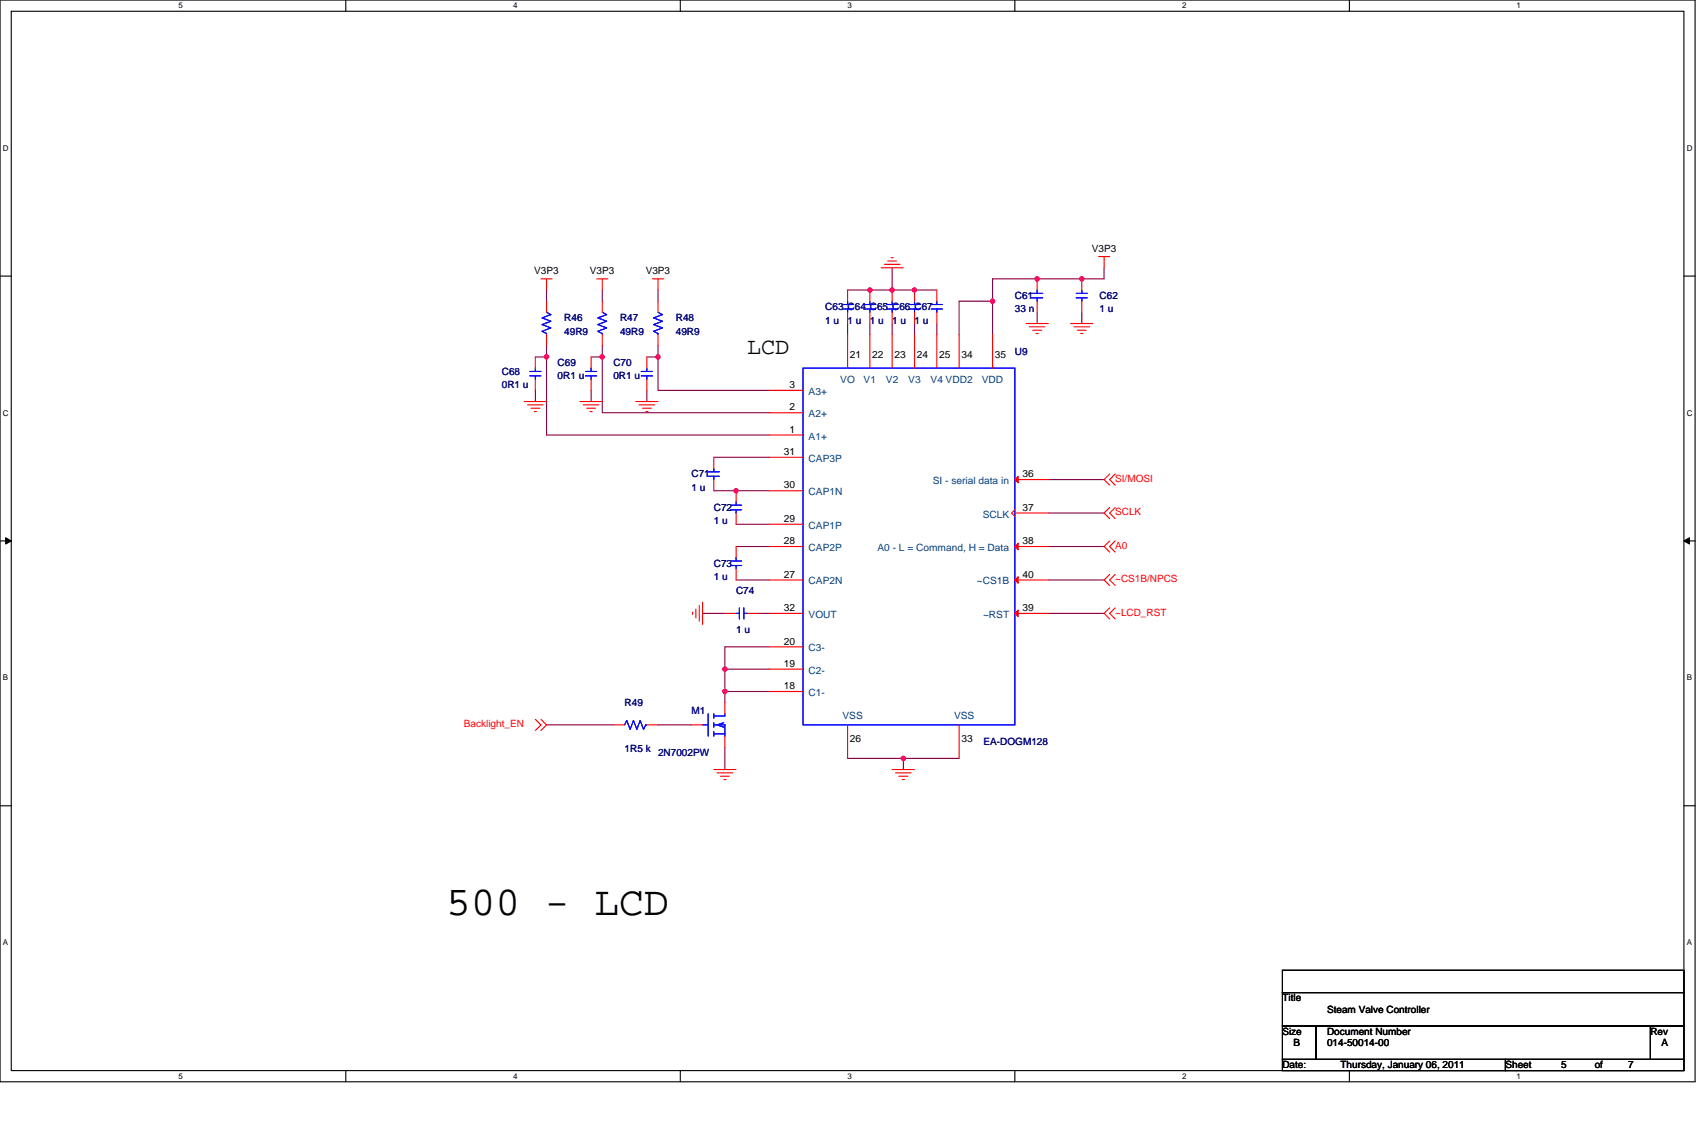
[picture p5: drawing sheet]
<svg xmlns="http://www.w3.org/2000/svg" width="457mm" height="305mm" viewBox="0 0 457 305" stroke-linecap="round" stroke-linejoin="round" font-family="sans-serif">
<path d="M0 0h455.6v290.8h-455.6zM3 3h449.6v284.8h-449.6z" fill="none" stroke="#000" stroke-width=".3"/>
<g fill="#fff">
<path d="M48 .3h1.2v2.4h-1.2z"/>
<path d="M48 288.1h1.2v2.4h-1.2z"/>
</g>
<path d="M92.9 0v3M92.9 287.8v3" fill="none" stroke="#000" stroke-width=".3"/>
<g fill="#fff">
<path d="M137.9 .3h1.2v2.4h-1.2z"/>
<path d="M137.9 288.1h1.2v2.4h-1.2z"/>
</g>
<path d="M182.9 0v3M182.9 287.8v3" fill="none" stroke="#000" stroke-width=".3"/>
<g fill="#fff">
<path d="M227.8 .3h1.2v2.4h-1.2z"/>
<path d="M227.8 288.1h1.2v2.4h-1.2z"/>
</g>
<path d="M272.8 0v3M272.8 287.8v3" fill="none" stroke="#000" stroke-width=".3"/>
<g fill="#fff">
<path d="M317.7 .3h1.2v2.4h-1.2z"/>
<path d="M317.7 288.1h1.2v2.4h-1.2z"/>
</g>
<path d="M362.7 0v3M362.7 287.8v3" fill="none" stroke="#000" stroke-width=".3"/>
<g fill="#fff">
<path d="M407.6 .3h1.2v2.4h-1.2z"/>
<path d="M407.6 288.1h1.2v2.4h-1.2z"/>
<path d="M.8 38.6h1.5v2.4h-1.5z"/>
<path d="M453.4 38.6h1.5v2.4h-1.5z"/>
<path d="M.8 109.8h1.5v2.4h-1.5z"/>
<path d="M453.4 109.8h1.5v2.4h-1.5z"/>
</g>
<path d="M0 74.2h3M452.6 74.2h3" fill="none" stroke="#000" stroke-width=".3"/>
<g fill="#fff">
<path d="M.8 181h1.4v2.4h-1.4z"/>
<path d="M453.4 181h1.4v2.4h-1.4z"/>
</g>
<path d="M0 145.4h3M452.6 145.4h3" fill="none" stroke="#000" stroke-width=".3"/>
<path d="M1.5 144.5l1.5 .9-1.5 .8zM452.6 145.4l1.5-.9v1.7z" fill="#000" stroke="#000" stroke-width=".27"/>
<g fill="#fff">
<path d="M.7 252.2h1.5v2.4h-1.5z"/>
<path d="M453.3 252.2h1.5v2.4h-1.5z"/>
</g>
<path d="M0 216.6h3M452.6 216.6h3M344.7 260.8h107.9v6h-107.9zM344.7 266.8h107.9v9h-107.9zM344.7 275.8h9v9h-9zM353.7 275.8h89.9v9h-89.9zM443.6 275.8h9v9h-9zM344.7 284.8h59.9v3h-59.9zM404.6 284.8h48v3h-48z" fill="none" stroke="#000" stroke-width=".3"/>
<g fill="none" stroke="#800040" stroke-width=".3">
<path d="M146.9 78v3M161.9 78v3M176.9 78v3M227.8 78h12M239.8 72v6M239.8 78h12M296.8 72v3h-30v6M143.9 95.9h3M146.9 95.9v21h59.9M146.9 92.9v3M158.9 95.9h3M161.9 95.9v15h44.9"/>
<path d="M161.9 92.9v3M173.9 95.9h3M176.9 92.9v3M176.9 95.9v9h29.9M227.8 87v2.9M233.8 87v2.9M239.8 87v2.9M245.8 87v2.9M251.8 87v2.9M266.8 81h-9v8.9M266.8 81v8.9M278.8 83.9v3.1"/>
<path d="M290.8 83.9v3.1M143.9 104.9v3M158.9 104.9v3M173.9 104.9v3M191.9 131.9h14.9M191.9 122.9h14.9M281.8 137.9h15M281.8 128.9h15M197.8 140.9h9M197.8 146.9h9M197.8 155.9h9M281.8 155.9h15"/>
<path d="M281.8 146.9h15M188.8 164.9h6M194.8 179.9v6M194.8 179.9h12M203.8 164.9h3M206.8 173.9h-12v6M281.8 164.9h15M146.9 194.8h18M176.9 194.8h9M194.8 185.9v2.9M194.8 185.9h12M194.8 200.9v5.9"/>
<path d="M227.8 203.8h15M242.8 203.8h15M242.8 203.8v3"/>
</g>
<g fill="#f0f" stroke="#f0f" stroke-width=".3">
<circle cx="242.8" cy="203.8" r=".59"/>
<circle cx="194.8" cy="179.9" r=".59"/>
<circle cx="194.8" cy="185.8" r=".59"/>
<circle cx="239.8" cy="77.9" r=".59"/>
<circle cx="197.8" cy="131.9" r=".59"/>
<circle cx="290.7" cy="74.9" r=".59"/>
<circle cx="278.8" cy="74.9" r=".59"/>
<circle cx="266.8" cy="80.9" r=".59"/>
<circle cx="233.8" cy="77.9" r=".59"/>
<circle cx="245.8" cy="77.9" r=".59"/>
<circle cx="176.8" cy="95.9" r=".59"/>
<circle cx="161.9" cy="95.9" r=".59"/>
<circle cx="146.9" cy="95.9" r=".59"/>
</g>
<g fill="none" stroke="#f00" stroke-width=".3">
<path d="M145.4 75h3M146.9 75v3M160.4 75h3M161.9 75v3M175.4 75h3M176.9 75v3M227.8 78v3M233.8 78v3M236.8 72h6M237.7 71.1h4.2M238.6 70.2h2.4M239.5 69.3h.6"/>
<path d="M239.8 78v3M245.8 78v3M251.8 78v3M278.8 75v3M290.8 75v3M295.3 69h3M296.8 69v3M143.9 95.9v3M146.9 81v2.9M146.9 89.9v3M158.9 95.9v3M161.9 81v2.9"/>
<path d="M161.9 89.9v3M173.9 95.9v3M176.9 81v2.9M176.9 89.9v3M227.8 89.9v9M227.8 83.9v3.1M233.8 89.9v9M233.8 83.9v3.1M239.8 89.9v9M239.8 83.9v3.1M245.8 89.9v9M245.8 83.9v3.1"/>
<path d="M251.8 89.9v9M251.8 83.9v3.1M257.8 89.9v9M266.8 89.9v9M275.8 87h6M276.7 87.8h4.2M277.6 88.8h2.4M278.5 89.6h.6M278.8 81v2.9M287.8 87h6M288.6 87.8h4.3M289.6 88.8h2.4"/>
<path d="M290.4 89.6h.7M290.8 81v2.9M140.9 107.9h6M141.8 108.8h4.2M142.7 109.7h2.4M143.6 110.6h.6M143.9 101.9v3M155.9 107.9h6M156.8 108.8h4.2M157.7 109.7h2.4M158.6 110.6h.6M158.9 101.9v3"/>
<path d="M170.9 107.9h6M171.8 108.8h4.2M172.7 109.7h2.4M173.6 110.6h.6M173.9 101.9v3M206.8 116.9h9M206.8 110.9h9M206.8 104.9h9M191.9 128.9v3M191.9 122.9v3M197.8 137.9v3M197.8 131.9v3"/>
<path d="M206.8 122.9h9M206.8 131.9h9M272.8 137l-.9 .9 .9 .9M272.8 137.9h9M272.8 128.9h9M298.3 127.4l-1.5 1.5 1.5 1.5M298.3 136.4l-1.5 1.5 1.5 1.5M299.7 127.4l-1.4 1.5 1.4 1.5M299.7 136.4l-1.4 1.5 1.4 1.5M197.8 152.9v3M197.8 146.9v3M206.8 140.9h9"/>
<path d="M206.8 146.9h9M206.8 155.9h9M272.8 155.9h9M272.8 146.9h9M298.3 145.4l-1.5 1.5 1.5 1.5M298.3 154.4l-1.5 1.5 1.5 1.5M299.7 145.4l-1.4 1.5 1.4 1.5M299.7 154.4l-1.4 1.5 1.4 1.5M186.2 164.6v.6M187 163.7v2.4M188 162.8v4.2M188.8 161.9v6"/>
<path d="M194.8 164.9h3M200.9 164.9h2.9M206.8 164.9h9M206.8 179.9h9M206.8 173.9h9M272.8 164.9h9M298.3 163.4l-1.5 1.5 1.5 1.5M299.7 163.4l-1.4 1.5 1.4 1.5M143.9 193.4l1.5 1.4-1.5 1.5M145.4 193.4l1.5 1.4-1.5 1.5M164.9 194.8h3M173.9 194.8h3"/>
<path d="M185.9 194.8h2.9M194.8 197.8v3.1M194.8 188.8v3.1M206.8 185.9h9M227.8 194.8v9M257.8 194.8v9M191.9 206.8h5.9M192.7 207.7h4.3M193.7 208.6h2.3M194.5 209.5h.7M239.8 206.8h6M240.7 207.7h4.2"/>
<path d="M241.6 208.6h2.4M242.5 209.5h.6"/>
</g>
<g fill="none" stroke="#00f" stroke-width=".3">
<path d="M277.3 78.8h3M278.8 78v.8M289.3 78.8h2.9M290.8 78v.8M142.4 99.8h3M143.9 98.9v.9M146.9 83.9l1.2 .7-2.4 .8 2.4 .9-2.4 .9 2.4 .9-2.4 .9 1.2 .6v.3M157.4 99.8h3M158.9 98.9v.9M161.9 83.9l1.2 .7-2.4 .8 2.4 .9-2.4 .9 2.4 .9-2.4 .9 1.2 .6v.3M172.4 99.8h3M173.9 98.9v.9"/>
<path d="M176.9 83.9l1.2 .7-2.4 .8 2.4 .9-2.4 .9 2.4 .9-2.4 .9 1.2 .6v.3M215.8 98.9h57v95.9h-57zM226.3 83.1h3M226.3 81.9h3M227.8 81v.9M227.8 83.1v.8M232.3 83.1h3M232.3 81.9h3M233.8 81v.9M233.8 83.1v.8M238.3 83.1h3M238.3 81.9h3"/>
<path d="M239.8 81v.9M239.8 83.1v.8M244.3 83.1h3M244.3 81.9h3M245.8 81v.9M245.8 83.1v.8M250.3 83.1h3M250.3 81.9h3M251.8 81v.9M251.8 83.1v.8M277.3 80.1h3M278.8 80.1v.9"/>
<path d="M289.3 80.1h2.9M290.8 80.1v.9M142.4 101h3M143.9 101v.9M157.4 101h3M158.9 101v.9M172.4 101h3M173.9 101v.9M190.4 128h3M190.4 126.8h3M191.9 125.9v.9M191.9 128v.9"/>
<path d="M196.3 137h3M196.3 135.8h3M197.8 134.9v.9M197.8 137v.9M196.3 152h3M196.3 150.8h3M197.8 149.9v.9M197.8 152v.9M197.8 164.9h.9M198.7 163.4v3M199.9 163.4v3M199.9 164.9h1"/>
<path d="M167.9 194.8l.6-1.1 .9 2.3 .9-2.3 .9 2.3 .9-2.3 .9 2.3 .6-1.2h.3M188.8 194.8h1.6M190.4 191.9v5.9M191.9 191.9v1.1M191.9 194.2v1.3M191.9 196.6v1.2M191.9 197.3h2.9M191.9 194.8h2.9v3M194.5 194.2l-1.8 .6 1.8 .7M194.8 191.9v.5h-2.9"/>
</g>
<g fill="#f00" stroke="#f00" stroke-width=".3">
<path d="M272.8 155.9l.9-.9v1.8z"/>
<path d="M272.8 164.9l.9-.9v1.8z"/>
<path d="M272.8 128.9l.9-.9v1.8z"/>
<path d="M272.8 146.9l.9-.9v1.8z"/>
</g>
<text font-size="11.1" x="119.9" y="246">500 - LCD</text>
<text font-size="6.3" x="200.9" y="95.2">LCD</text>
<g font-size="2.7">
<text x="293.5" y="67.8">V3P3</text>
<text x="143.6" y="73.7">V3P3</text>
<text x="158.6" y="73.7">V3P3</text>
<text x="173.6" y="73.7">V3P3</text>
<text x="228.4" y="96.2">21</text>
<text x="234.4" y="96.2">22</text>
<text x="240.4" y="96.2">23</text>
<text x="246.4" y="96.2">24</text>
<text x="252.4" y="96.2">25</text>
<text x="258.4" y="96.2">34</text>
<text x="267.4" y="96.2">35</text>
<text x="212.2" y="104.3">3</text>
<text x="212.2" y="110.3">2</text>
<text x="212.2" y="116.3">1</text>
<text x="210.7" y="122.3">31</text>
<text x="210.7" y="131.3">30</text>
<text x="274.9" y="128.3">36</text>
<text x="274.9" y="137.3">37</text>
<text x="210.7" y="140.3">29</text>
<text x="210.7" y="146.3">28</text>
<text x="274.9" y="146.3">38</text>
<text x="210.7" y="155.3">27</text>
<text x="274.9" y="155.3">40</text>
<text x="210.7" y="164.3">32</text>
<text x="274.9" y="164.3">39</text>
<text x="210.7" y="173.2">20</text>
<text x="210.7" y="179.2">19</text>
<text x="210.7" y="185.3">18</text>
<text x="228.4" y="199.3">26</text>
<text x="258.4" y="199.3">33</text>
<text x="344.7" y="269.2">Title</text>
<text x="356.7" y="272.2">Steam Valve Controller</text>
<text x="344.7" y="278.2">Size</text>
<text x="347.7" y="281.2">B</text>
<text x="356.7" y="278.2">Document Number</text>
<text x="356.7" y="281.2">014-50014-00</text>
<text x="443.6" y="278.2">Rev</text>
<text x="446.6" y="281.2">A</text>
<text x="344.7" y="287.1">Date:</text>
<text x="360.3" y="287.1">Thursday, January 06, 2011</text>
<text x="404.6" y="287.1">Sheet</text>
<text x="419.6" y="287.1">5</text>
<text x="428.6" y="287.1">of</text>
<text x="437.6" y="287.1">7</text>
</g>
<g font-size="2.7" fill="#000080">
<text x="221.8" y="83.4">C63 C64 C65 C66 C67</text>
<text x="272.8" y="80.3">C61</text>
<text x="272.8" y="83.9">33 n</text>
<text x="295.6" y="80.3">C62</text>
<text x="295.6" y="83.9">1 u</text>
<text x="151.7" y="86.3">R46</text>
<text x="151.7" y="89.9">49R9</text>
<text x="166.7" y="86.3">R47</text>
<text x="166.7" y="89.9">49R9</text>
<text x="181.7" y="86.3">R48</text>
<text x="181.7" y="89.9">49R9</text>
<text x="221.8" y="87">1 u</text>
<text x="227.8" y="87">1 u</text>
<text x="233.8" y="87">1 u</text>
<text x="239.8" y="87">1 u</text>
<text x="245.8" y="87">1 u</text>
<text x="272.8" y="95.3">U9</text>
<text x="134.9" y="100.7">C68</text>
<text x="149.9" y="98.3">C69</text>
<text x="149.9" y="101.9">0R1 u</text>
<text x="164.9" y="98.3">C70</text>
<text x="164.9" y="101.9">0R1 u</text>
<text x="134.9" y="104.3">0R1 u</text>
<text x="185.9" y="128.3">C71</text>
<text x="185.9" y="131.9">1 u</text>
<text x="191.9" y="137.3">C72</text>
<text x="191.9" y="140.9">1 u</text>
<text x="191.9" y="152.3">C73</text>
<text x="191.9" y="155.9">1 u</text>
<text x="197.8" y="159.8">C74</text>
<text x="197.8" y="170.3">1 u</text>
<text x="167.9" y="189.7">R49</text>
<text x="185.9" y="191.9">M1</text>
<text x="167.9" y="202">1R5 k</text>
<text x="176.9" y="203.2">2N7002PW</text>
<text x="264.4" y="200.2">EA-DOGM128</text>
</g>
<g font-size="2.7" fill="#004080">
<text x="217.3" y="106.1">A3+</text>
<text x="225.8" y="102.8">VO</text>
<text x="232.1" y="102.8">V1</text>
<text x="238.1" y="102.8">V2</text>
<text x="244.1" y="102.8">V3</text>
<text x="250.1" y="102.8">V4 VDD2</text>
<text x="263.9" y="102.8">VDD</text>
<text x="217.3" y="112.1">A2+</text>
<text x="217.3" y="118.1">A1+</text>
<text x="217.3" y="124.1">CAP3P</text>
<text x="250.7" y="130.1">SI - serial data in</text>
<text x="217.3" y="133.1">CAP1N</text>
<text x="217.3" y="142.1">CAP1P</text>
<text x="264.1" y="139.1">SCLK</text>
<text x="217.3" y="148.1">CAP2P</text>
<text x="235.8" y="148.1">A0 - L = Command, H = Data</text>
<text x="217.3" y="157.1">CAP2N</text>
<text x="262.6" y="157.1">~CS1B</text>
<text x="217.3" y="166.1">VOUT</text>
<text x="264.2" y="166.1">~RST</text>
<text x="217.3" y="175.1">C3-</text>
<text x="217.3" y="181.1">C2-</text>
<text x="217.3" y="187.1">C1-</text>
<text x="226.5" y="193.3">VSS</text>
<text x="256.4" y="193.3">VSS</text>
</g>
<g font-size="2.7" fill="#f00">
<text x="299.7" y="129.5">SI/MOSI</text>
<text x="299.7" y="138.5">SCLK</text>
<text x="299.7" y="147.5">A0</text>
<text x="299.7" y="156.5">~CS1B/NPCS</text>
<text x="299.7" y="165.5">~LCD_RST</text>
<text x="124.7" y="195.4">Backlight_EN</text>
</g>
<g font-size="2.1">
<text x="48" y="2.3">5</text>
<text x="137.9" y="2.3">4</text>
<text x="227.8" y="2.3">3</text>
<text x="317.7" y="2.3">2</text>
<text x="407.6" y="2.3">1</text>
<text x=".8" y="40.5">D</text>
<text x="453.4" y="40.5">D</text>
<text x=".8" y="111.7">C</text>
<text x="453.4" y="111.7">C</text>
<text x=".8" y="182.9">B</text>
<text x="453.4" y="182.9">B</text>
<text x=".8" y="254.1">A</text>
<text x="453.4" y="254.1">A</text>
<text x="48" y="290">5</text>
<text x="137.9" y="290">4</text>
<text x="227.8" y="290">3</text>
<text x="317.7" y="290">2</text>
<text x="407.6" y="290">1</text>
</g>
</svg>
